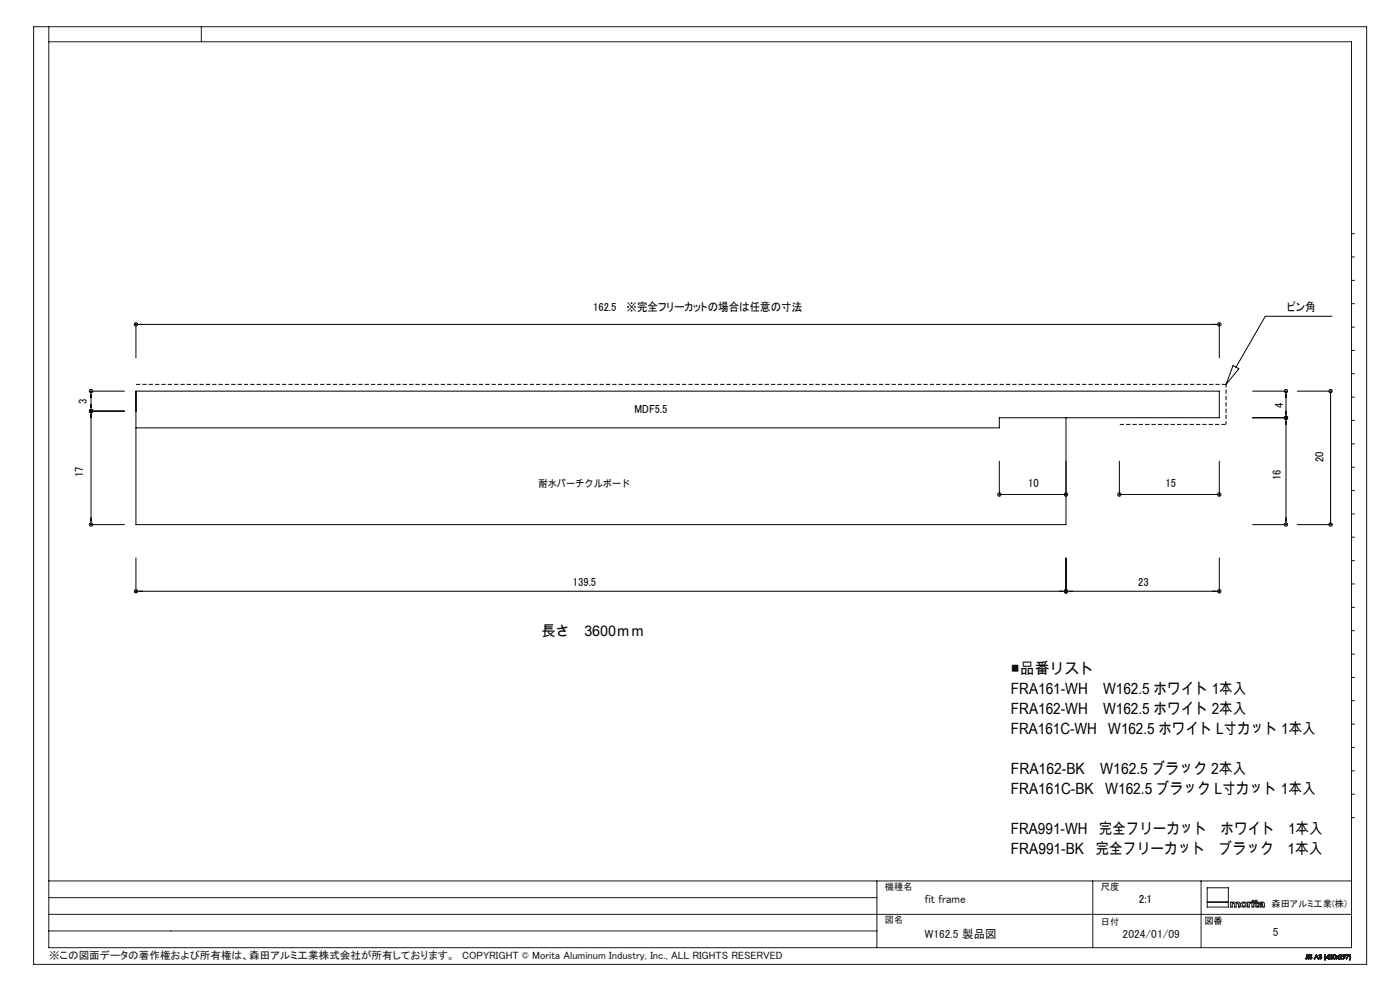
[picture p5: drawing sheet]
<svg xmlns="http://www.w3.org/2000/svg" width="420mm" height="297mm" viewBox="0 0 420 297" stroke-linecap="round" stroke-linejoin="round" font-family="sans-serif">
<g fill="none" stroke="#000" stroke-width=".3">
<path d="M40.8 96.9v10.3M40.8 97.2h325M365.8 96.9v10.3M399.6 94.8h-20l-8.8 15.2M27 117.2h10.3M27.3 117.2v40M369.9 109.5l1.8 1-3.9 4.7zM375.8 117.2h10.4M385.8 117.2v40M389.2 117.2h10.3M399.2 117.2v40M27 123.2h10.3"/>
<path d="M299.8 138.2v10.4M319.8 125.2v32h-279v-40h325v8h-66v3h-259M335.8 138.2v10.4M365.8 138.2v10.4M375.8 125.2h10.4M27 157.2h10.3M299.8 148.2h20M335.8 148.2h30M375.8 157.2h10.4M389.2 157.2h10.3M40.8 177.2h325M40.8 167.2v10.4"/>
<path d="M319.8 167.2v10.4M365.8 167.2v10.4"/>
<circle cx="40.8" cy="97.2" r=".51"/>
<circle cx="365.8" cy="97.2" r=".5"/>
<circle cx="27.3" cy="117.2" r=".5"/>
<circle cx="385.8" cy="117.2" r=".49"/>
<circle cx="399.2" cy="117.2" r=".49"/>
<circle cx="27.3" cy="123.2" r=".5"/>
<circle cx="385.8" cy="125.2" r=".5"/>
<circle cx="27.3" cy="157.2" r=".51"/>
<circle cx="299.8" cy="148.2" r=".5"/>
<circle cx="319.8" cy="148.2" r=".5"/>
<circle cx="335.8" cy="148.2" r=".51"/>
<circle cx="365.8" cy="148.2" r=".5"/>
<circle cx="385.8" cy="157.2" r=".5"/>
<circle cx="399.2" cy="157.2" r=".5"/>
<circle cx="40.8" cy="177.2" r=".51"/>
<circle cx="319.8" cy="177.2" r=".5"/>
<circle cx="365.8" cy="177.2" r=".5"/>
</g>
<g fill="none" stroke="#191924" stroke-width=".3">
<path d="M10.1 8h399.9v281h-399.9zM14.6 8v276h390.8v-271.5h-390.8M60.4 8v4.5M405.4 70h1M405.4 77h1M405.4 84h1M405.4 91h1M405.4 98h1M405.4 105h1M405.4 112h1M405.4 119h1M405.4 126h1"/>
<path d="M405.4 133h1M405.4 140h1M405.4 147h1M405.4 154h1M405.4 161h1M405.4 168h1M405.4 175h1M405.4 182h1M405.4 189h1M405.4 196h1M405.4 203h1M405.4 210h1"/>
<path d="M405.4 217h1M405.4 224h1M405.4 231h1M405.4 238h1M405.4 245h1M14.6 279h248.5M14.6 274h390.8M14.6 269h248.5M14.6 264h390.8M263.1 264v20M327.8 264v20M360.3 264v20"/>
<path d="M362.2 270.4h6.3M362.2 266.1h6.3v5.7h-6.3zM369.2 270.4h.5v.1l.5-.2 .5 .3a.75 .75 0 0 1 1.3 .2v1h-.5v-.9a.34 .34 0 0 0-.4-.3 .34 .34 0 0 0-.3 .4v.8h-.5v-.9a.32 .32 0 0 0-.3-.3 .32 .32 0 0 0-.3 .4v.8h-.5zM372.4 270.6a.94 .94 0 0 1 1.2-.2 .94 .94 0 0 1 .3 1.2 .94 .94 0 0 1-1.2 .3 .94 .94 0 0 1-.3-1.3zM374.3 270.4h.5v.1l.7-.2v.3l-.7 .3v.9h-.5zM375.6 270.4h.5v1.4h-.5zM376.6 269.8h.4v.6h.4v.2h-.4v.9l.4 .1v.3l-.8-.2v-1.1h-.3v-.2h.3zM377.7 270.6a1 1 0 0 1 1.6 .3l.1 .9-.6-.1a.69 .69 0 0 1-.8 .2 .69 .69 0 0 1-.4-.7l1.2-.4-.4-.2-.8 .2zM378 271.3l.8-.2a.44 .44 0 0 1-.3 .5 .44 .44 0 0 1-.5-.2zM391.7 287.2l-.1 .1M392.1 286.9l-.2 .4-.2-.1M392.1 286.9l-.1 .4-.3-.1"/>
<path d="M392.1 286.9v-.8l.1 .8M392.2 286.9v.4h-.6M392.2 286.9l-.2 .5-.4-.1M392.5 286.1l.2 1.3zM392.9 287.1h-.1M393.5 286.4l-.4-.1 .5 .9-.4 .2-.4-.3M393.5 286.4l-.4-.2 .1 .4a.41 .41 0 0 1 .3 .6 .41 .41 0 0 1-.7-.1M393.6 286.3l-.5-.2-.2 .2 .6 .8-.4 .2-.2-.2M393.6 286.3l-.6-.1-.1 .3 .6 .6-.3 .2-.3-.2M393.6 286.3l-.1 .1M394.9 286.1l.6 1.3-.3-.5h-.6l-.3 .5zM394.9 286.4l.2 .4h-.4z"/>
<path d="M395.6 287h.2M395.7 286.4l.5-.3 .3 .8-.4 .5-.4-.1-.1-.3M395.7 286.4l.3-.3a.32 .32 0 0 1 .4 .1 .32 .32 0 0 1-.1 .5 .42 .42 0 0 1 0 .7 .42 .42 0 0 1-.7-.4M395.7 286.4h.1M395.8 286.4l.3-.2 .2 .1-.3 .3M395.8 286.4l.2-.2 .3 .1-.3 .3M396 286.7l.3 .1v.4l-.3 .1-.2-.3M396 286.7h.1a.3 .3 0 0 1 .3 .4 .3 .3 0 0 1-.3 .2 .3 .3 0 0 1-.3-.3M396 286.6v.1M397.5 287.7h.1M397.5 286.1l-.2 .7 .2 .9M397.5 286.1l-.2 .6 .2 1"/>
<path d="M397.5 286.1h.2M397.7 286.1l-.2 .6 .1 1M398.5 286.4v.5h-.4zM398.6 286.1h.1M398.6 286.1l.1 1-.2 .3v-.3h-.7zM398.9 286.5l.2-.4 .5 .1 .1 .3-.2 .4M398.9 286.5a.42 .42 0 0 1 .6-.3 .42 .42 0 0 1 0 .7M398.9 286.5h.1M399 286.5l.2-.3h.3l.1 .3-.3 .3M399 286.5a.3 .3 0 0 1 .4-.3 .3 .3 0 0 1 .1 .5l-.2 .1M399.3 286.8l-.4 .6h.8l-.6-.1 .4-.4M400 286.2h.6v1.1a.61 .61 0 0 1-.8-.3 .61 .61 0 0 1 .2-.8z"/>
<path d="M401.8 286.5l.2-.4 .5 .1 .1 .3-.2 .4M401.8 286.5a.43 .43 0 0 1 .6-.4 .43 .43 0 0 1 0 .8M401.8 286.5h.1M401.9 286.5l.2-.3h.3l.1 .3-.3 .3M401.9 286.5a.29 .29 0 0 1 .4-.3 .29 .29 0 0 1 .1 .5l-.2 .1M402.2 286.8l-.5 .6M402.4 286.9l-.4 .4 .6 .1h-1.1l-.3-.4-.4 .4 .4-.5-.4-.4 .4 .3 .5-.3-.4 .4 .4 .5M403 286.3h.4v.4h-.4zM403.3 286.8l-.5-.3 .4-.4 .4 .2-.1 .5M403.3 286.8a.39 .39 0 0 1-.4-.5 .39 .39 0 0 1 .6-.2 .39 .39 0 0 1 0 .6v.1M403.3 286.8l-.3 .6 .5-.6M403.9 286.1h.8l-.7 1.3 .5-1.2z"/>
<path d="M404.8 287.7h.2M404.9 286.1l.1 1-.2 .6M404.9 286.1h.1M405 286.1l.2 1.1-.2 .5M405 286.1l.2 1-.2 .6"/>
<circle cx="373.2" cy="271.1" r=".5"/>
<circle cx="375.9" cy="270" r=".24"/>
<circle cx="400.3" cy="286.8" r=".46"/>
</g>
<path d="M367.8 115.2v12" fill="none" stroke="#000" stroke-width=".3" stroke-dasharray="1.3 .6" stroke-dashoffset=".3" stroke-linecap="butt"/>
<path d="M367.8 115.2h-327" fill="none" stroke="#000" stroke-width=".3" stroke-dasharray="1.3 .6" stroke-linecap="butt"/>
<path d="M367.8 127.2h-32" fill="none" stroke="#000" stroke-width=".3" stroke-dasharray="1.3 .6" stroke-dashoffset="-.1" stroke-linecap="butt"/>
<g font-size="4.7">
<text x="303.3" y="202.1">■品番リスト</text>
<text x="303.3" y="208.1">FRA161-WH</text>
<text x="330.9" y="208.1">W162.5 ホワイト 1本入</text>
<text x="303.3" y="214.1">FRA162-WH</text>
<text x="330.9" y="214.1">W162.5 ホワイト 2本入</text>
<text x="303.3" y="220.1">FRA161C-WH</text>
<text x="332.5" y="220.1">W162.5 ホワイト L寸カット 1本入</text>
<text x="303.3" y="232.1">FRA162-BK</text>
<text x="330.1" y="232.1">W162.5 ブラック 2本入</text>
<text x="303.3" y="238.1">FRA161C-BK</text>
<text x="331.6" y="238.1">W162.5 ブラック L寸カット 1本入</text>
<text x="303.3" y="250.1">FRA991-WH</text>
<text x="329.6" y="250.1">完全フリーカット　ホワイト　1本入</text>
<text x="303.3" y="256.1">FRA991-BK</text>
<text x="328.7" y="256.1">完全フリーカット　ブラック　1本入</text>
</g>
<text font-size="4.4" x="162.4" y="190.7">長さ　3600ｍｍ</text>
<g font-size="3.5">
<text x="177.9" y="93.1">162.5 　※完全フリーカットの場合は任意の寸法</text>
<text x="386.1" y="93.2">ピン角</text>
<text x="26.1" y="121.1" transform="rotate(-90 26.1 121.1)">3</text>
<text x="190.3" y="123.7">MDF5.5</text>
<text x="385" y="122.2" transform="rotate(-90 385 122.2)">4</text>
<text x="25" y="142.9" transform="rotate(-90 25 142.9)">17</text>
<text x="384.3" y="143.8" transform="rotate(-90 384.3 143.8)">16</text>
<text x="397.1" y="138.5" transform="rotate(-90 397.1 138.5)">20</text>
<text x="308.5" y="146.1">10</text>
<text x="349.7" y="146.1">15</text>
<text x="171.9" y="175.5">139.5</text>
<text x="341.4" y="175.5">23</text>
<text x="341.6" y="270.7">2:1</text>
</g>
<g font-size="3.5" fill="#191924">
<text x="277.5" y="270.7">fit frame</text>
<text x="277.5" y="281.3">W162.5 製品図</text>
<text x="336.8" y="281.3">2024/01/09</text>
<text x="381.8" y="280.7">5</text>
</g>
<text font-size="3.2" fill="#191924" x="14.7" y="287.5">※この図面データの著作権および所有権は、森田アルミ工業株式会社が所有しております。　COPYRIGHT © Morita Aluminum Industry, Inc., ALL RIGHTS RESERVED</text>
<text font-size="2.9" x="161.6" y="145.9">耐水パーチクルボード</text>
<g font-size="2.8" fill="#191924">
<text x="265.5" y="266.8">機種名</text>
<text x="330.3" y="266.6">尺度</text>
<text x="381.4" y="271.7">森田アルミ工業(株)</text>
<text x="265.5" y="276.8">図名</text>
<text x="330.3" y="277.3">日付</text>
</g>
<text font-size="2.8" x="361.3" y="276.9">図番</text>
</svg>
